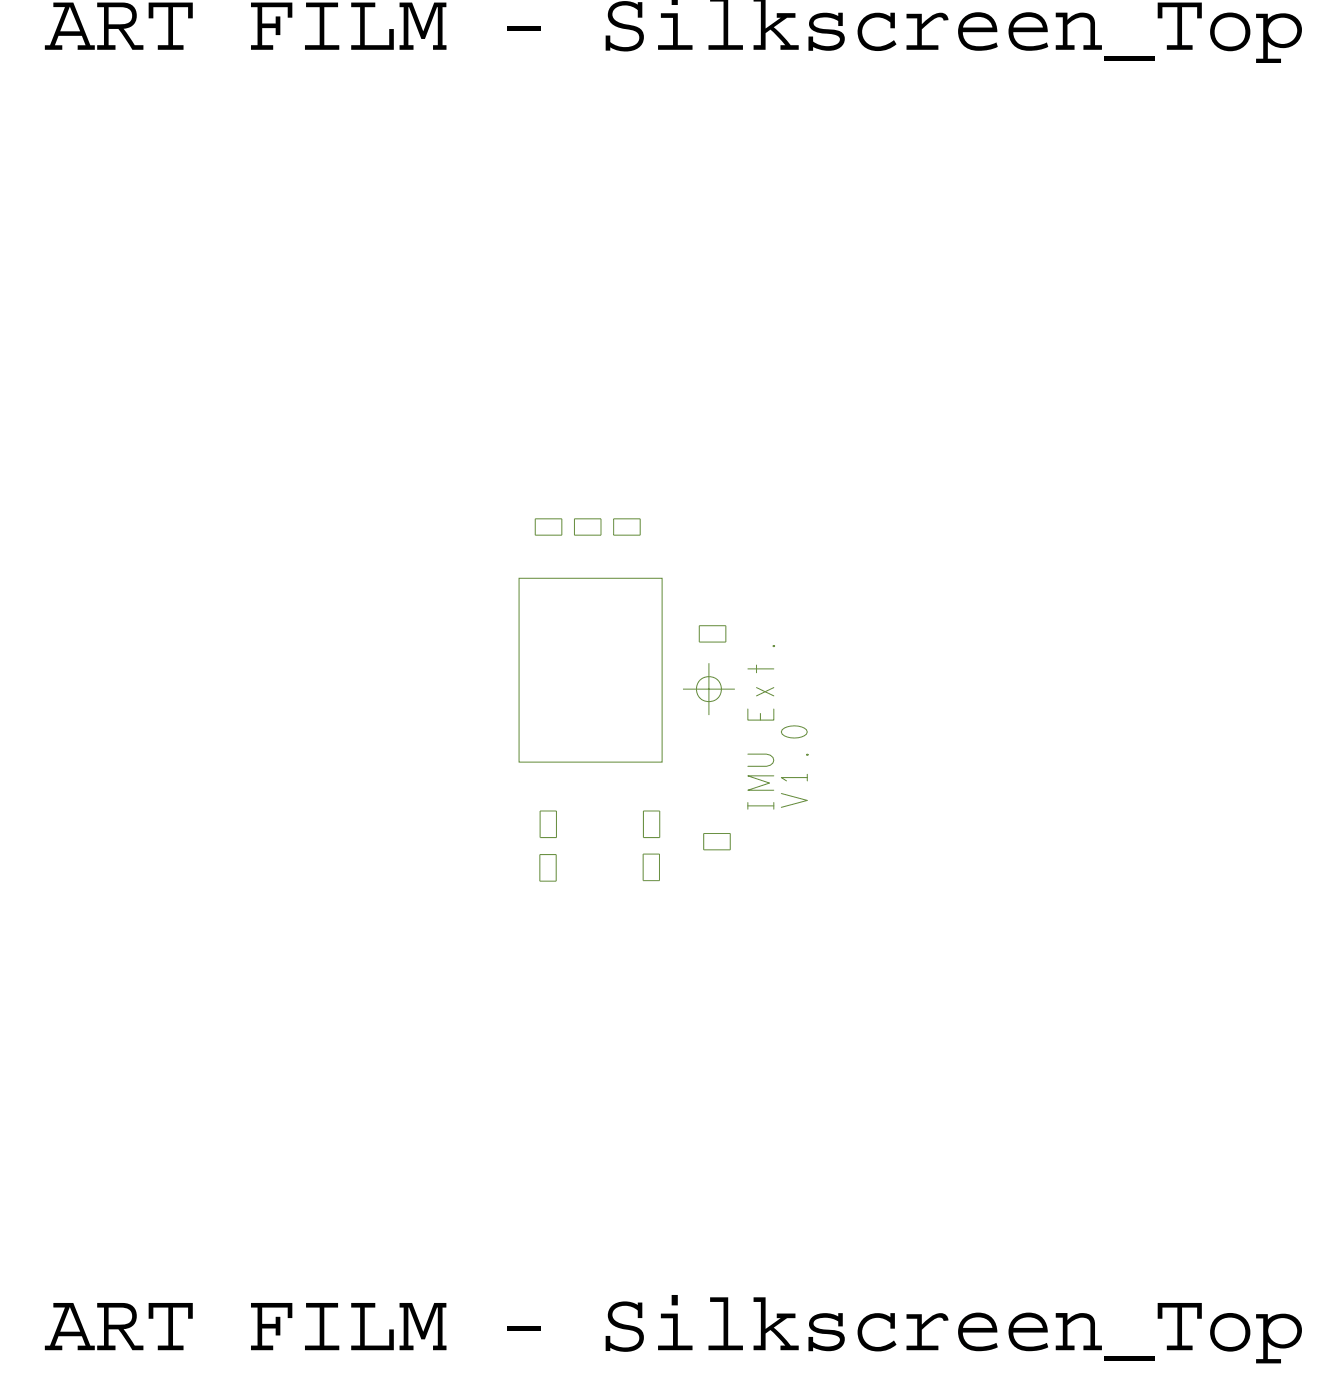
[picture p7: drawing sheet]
<svg xmlns="http://www.w3.org/2000/svg" width="33mm" height="34mm" viewBox="0 0 33 34" stroke-linecap="round" stroke-linejoin="round" font-family="sans-serif">
<!-- layer: Components -->
<g fill="none" stroke="#638b3a" stroke-width=".02">
<path d="M12.7 14.2h3.5v4.5h-3.5zM13.1 12.7h.6zM13.1 13.1h.6zM13.1 12.7v.4zM13.2 19.9v.6zM13.2 19.9h.4zM13.6 19.9v.6zM13.7 12.7v.4zM14.1 12.7h.6zM14.1 13.1h.6zM14.1 12.7v.4zM14.7 12.7v.4z"/>
<path d="M15 12.7h.7zM15 13.1h.7zM15 12.7v.4zM15.7 12.7v.4zM15.7 19.9v.6zM15.7 19.9h.4zM16.1 19.9v.6zM17.1 15.7h.7zM17.1 15.3v.4zM17.1 15.3h.7zM17.8 15.3v.4zM13.2 20.9v.7z"/>
<path d="M13.2 20.9h.4zM13.2 21.6h.4zM13.2 20.5h.4zM13.6 20.9v.7zM15.7 21.6h.4zM15.7 20.9v.7zM15.7 20.9h.4zM15.7 20.5h.4zM16.1 20.9v.7zM17.2 20.4h.7zM17.2 20.8h.7zM17.2 20.4v.4z"/>
<path d="M17.9 20.4v.4z"/>
</g>
<!-- layer: Text -->
<path d="M18.3 17.4v.2h.6v-.2M18.3 18.5h.5l.1 .1-.1 .2h-.5M18.3 16.4h.6M18.3 19.7h.6M18.3 19.6v.2M18.9 19h-.6l.5 .2-.5 .1h.6M18.9 19.6v.2M19.1 19.4l.7 .2-.7 .2M19.1 17.9a.36 .36 0 0 1 .6 .1 .36 .36 0 0 1-.6-.1zM19.8 18.5h.1M19.8 19h-.7l.1 .1M19.8 19v.1" fill="none" stroke="#638b3a" stroke-width=".02"/>
<!-- layer: Drawing Origin -->
<path d="M16.7 16.9h1.3M17.1 16.7l.2-.1 .3 .1 .1 .2-.1 .2-.3 .1-.2-.1-.1-.2zM17.3 16.2v1.3" fill="none" stroke="#638b3a" stroke-width=".02"/>
<g font-size="2.1">
<text x="1.1" y="1.2">ART FILM - Silkscreen_Top</text>
<text x="1.1" y="33">ART FILM - Silkscreen_Top</text>
</g>
<text font-size=".6" fill="#638b3a" x="18.9" y="17.7" transform="rotate(-90 18.9 17.7)">Ext.</text>
</svg>
